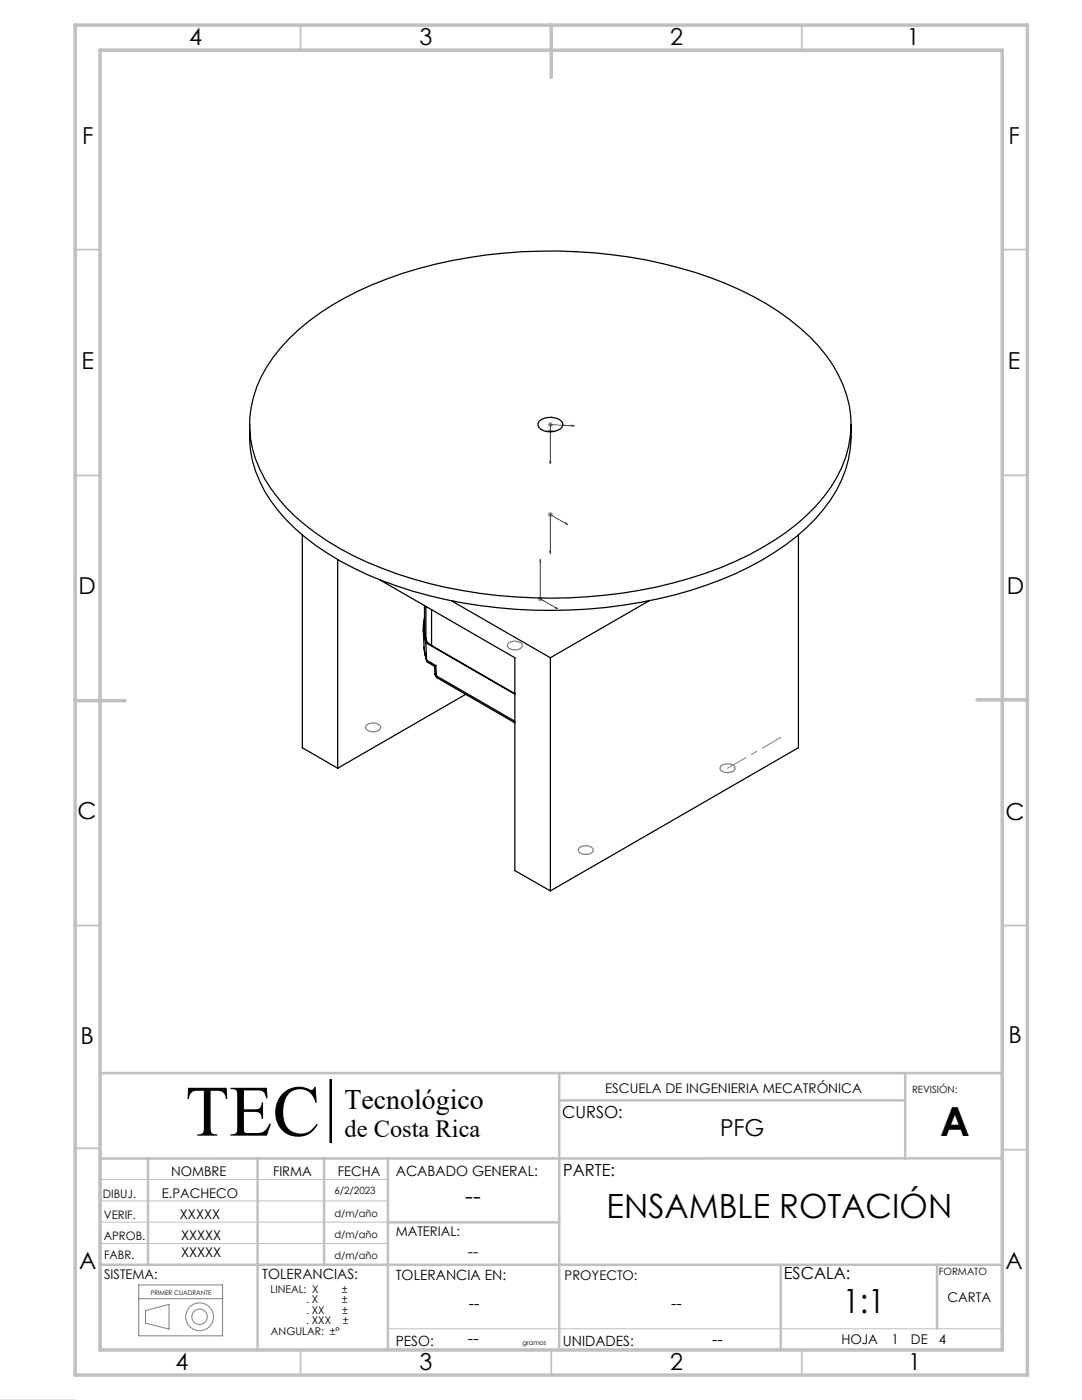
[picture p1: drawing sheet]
<svg xmlns="http://www.w3.org/2000/svg" width="216mm" height="279mm" viewBox="0 0 216 279" stroke-linecap="round" stroke-linejoin="round" font-family="sans-serif">
<g fill="none" stroke="#808080" stroke-width=".2">
<path d="M109.3 84.7h1M109.5 84.4l.7 .7M109.8 84.2v1M110.2 84.4l-.7 .7M107.3 119.5h1M107.5 119.2l.7 .7M107.8 119v1M108.2 119.2l-.7 .7M109.3 102.7h1M109.5 102.3l.7 .7M109.8 102.2v1M110.2 102.3l-.7 .7"/>
<path d="M65.8 215.4h.3v12.6h-.3zM27.7 259.2h16.7M27.7 256.4h16.7v10.2h-16.7zM29 261.5l4.7-1.2v5l-4.7-1.2z"/>
<circle cx="39.8" cy="262.8" r="1.53"/>
<circle cx="39.8" cy="262.8" r="2.78"/>
</g>
<path d="M65.8 215.4v12.6" fill="none" stroke="#000" stroke-width=".2"/>
<path d="M20 214.2h180v55.2h-180M20 239.7h57.4M20 235.4h57.4M20 243.9h57.4M20 248.2h57.4M0 279.4h15M77.4 265.2h122.6" fill="none" stroke="#c0c0c0" stroke-width=".2"/>
<g fill="none" stroke="#c0c0c0" stroke-width=".35">
<path d="M60 5v5M160 5v5M15 49.8h5M200 49.8h5M15 94.9h5M200 94.9h5M15 184.7h5M200 184.7h5M15 229.2h5M200 229.4h5M60 269.4v5M110 269.4v5"/>
<path d="M160 269.4v5"/>
</g>
<g fill="none" stroke="#c0c0c0" stroke-width=".5">
<path d="M111.5 219.6h69.1M111.6 214.2v55.2M180.6 214.2v17M200 214.2h-180v55.2M29.5 231.2v21.2M51.4 231.2v38.3M64.7 231.2v21.2M77.4 231.2v38.2M200 231.2h-180M20 252.4h180M77.4 243.9h34.2M155.8 252.4v17"/>
<path d="M187 252.4v12.8"/>
</g>
<path d="M15 5h190v269.4h-190zM20 10h180v259.4h-180zM110 5v10.5M15 139.8h10M195 139.7h10" fill="none" stroke="#c0c0c0" stroke-width=".7"/>
<path d="M66 215.4v12.6" fill="none" stroke="#000" stroke-width=".39"/>
<path d="M109.7 92.1l.2 .1-.1 .3zM114.1 84.8l.5 .2-.5 .1zM114.6 85l-4.8-.3v7.8M107.8 111.7v7.8l3.4 2M107.8 111.7l.1 .4-.2-.1zM109.7 110.1l.2 .1-.1 .3zM112.9 104.4l.3 .3-.3-.1zM113.2 104.7l-3.4-2v7.8M110.8 121.2l.4 .3-.4-.1z" fill="none" stroke="#00f" stroke-width=".2"/>
<path d="M101.5 128.3a1.94 1.94 0 0 1 2.7 .5 1.53 1.53 0 0 1-2.1 .8l-.6-.3a.61 .61 0 0 1 0-1zM73.1 144.7a1.96 1.96 0 0 1 2.8 .3 1.2 1.2 0 0 1-1.6 1l-.9-.2a.64 .64 0 0 1-.3-1.1zM143.9 152.9a2.06 2.06 0 0 1 2.7 .2v.1a1.35 1.35 0 0 1-1.7 1l-.7-.2a.64 .64 0 0 1-.5-.5 .64 .64 0 0 1 .2-.6zM115.6 169.2a1.93 1.93 0 0 1 2.8 .4 1.53 1.53 0 0 1-2.1 .8l-.3-.1a.67 .67 0 0 1-.4-1.1z" fill="none" stroke="#808080" stroke-width=".25"/>
<path d="M155.8 147.2l-10.6 6.1" fill="none" stroke="#808080" stroke-width=".2" stroke-dasharray="15.2 1.3 1.3 1.3" stroke-dashoffset="11"/>
<path d="M110.8 121.2l.4 .3-.4-.1zM107.8 111.7l.1 .4-.2-.1zM112.9 104.4v.2l.3 .1zM109.7 110.1l.1 .4 .1-.3zM114.1 84.8v.3l.5-.1zM109.7 92.1l.1 .4 .1-.3z" fill="#00f"/>
<g fill="none" stroke="#000" stroke-width=".25">
<path d="M57.7 67.6a53.6 53.6 0 0 1 19.6-12 98.7 98.7 0 0 1 64.6-.1 52.8 52.8 0 0 1 21.5 13.6 22.6 22.6 0 0 1 5.9 20.2 28.4 28.4 0 0 1-10.3 15.3 62.9 62.9 0 0 1-24.6 11.7 99.8 99.8 0 0 1-55.1-1.8 55.7 55.7 0 0 1-22.2-13.2 24.9 24.9 0 0 1-7.3-15.9 23.3 23.3 0 0 1 6.3-16zM49.8 84.7a24 24 0 0 0 7.3 19 54.3 54.3 0 0 0 22.2 13.3 98.9 98.9 0 0 0 61.5-.2 56.4 56.4 0 0 0 20.2-11.5 25.8 25.8 0 0 0 8.7-15.7l.1-2v-2.9M107.6 84.1a3.4 3.4 0 0 1 4.6 .2 1.2 1.2 0 0 1-.9 1.6 3.4 3.4 0 0 1-3.7-.6l-.2-.4v-.4zM109.1 86.1h1.5M60.3 106.8v42.4l7.1 4.1M67.4 111.7v41.6M75.8 115.7l26.9 15.6v42.4l7.1 4.1M90.1 119.9l19.7 11.4M129.5 119.9l-19.7 11.4M159.3 106.8v42.4l-49.5 28.6M84.5 125.7l.1 3.8 .5 2.3M84.6 129.1l.1 1.1 .5 1.8"/>
<path d="M84.7 120.9v5l.3 1.7M84.7 123.4l-.2 1.1v1.5l.5 2.3M85 127.6a2.38 2.38 0 0 0 1.1 1.2M85 128.3l17.7 10.2M85 128.3l.1 3.5M85 121v6.6M85.1 131.8l.2 .4 1.4 .8M85.1 131.8l1.9 1M86.1 128.8l16.6 9.6M86.1 121.7v7.1M86.7 133l.1 1.5M86.8 134.5l.1 .4 .4 .4"/>
<path d="M86.8 134.5l.3 .4M87 132.8l-.3 .2M87 132.8l.1 2.1M87.1 134.9l.2 .4M87.1 134.9l15.6 9M87.3 135.3l15.4 9M92.9 138.6l-25.5 14.7M109.8 131.3v46.5"/>
</g>
<text font-size="14.4" x="37" y="226.6">TEC</text>
<text font-size="8" x="187.6" y="226.7">A</text>
<g font-size="6.7">
<text x="121" y="243.2">ENSAMBLE ROTACIÓN</text>
<text x="168.1" y="262.1">1:1</text>
</g>
<text font-size="5.6" x="68.8" y="221.3">Tecnológico</text>
<text font-size="4.9" x="68.8" y="226.9">de Costa Rica</text>
<g font-size="4.7">
<text x="37.7" y="9">4</text>
<text x="83.7" y="9">3</text>
<text x="133.7" y="9">2</text>
<text x="180.9" y="9">1</text>
<text x="16.4" y="28.7">F</text>
<text x="201.3" y="28.7">F</text>
<text x="16.3" y="73.6">E</text>
<text x="201.1" y="73.6">E</text>
<text x="15.7" y="118.5">D</text>
<text x="200.9" y="118.5">D</text>
<text x="15.5" y="163.4">C</text>
<text x="200.6" y="163.7">C</text>
<text x="16" y="208.3">B</text>
<text x="201.2" y="208.1">B</text>
<text x="143.7" y="226.7">PFG</text>
<text x="92.8" y="240.3">--</text>
<text x="15.8" y="253.2">A</text>
<text x="200.7" y="253.3">A</text>
<text x="35" y="273.4">4</text>
<text x="83.7" y="273.4">3</text>
<text x="133.7" y="273.4">2</text>
<text x="181.2" y="273.4">1</text>
</g>
<g font-size="3.3">
<text x="112.2" y="223">CURSO:</text>
<text x="112.4" y="234.6">PARTE:</text>
<text x="156.4" y="255.3">ESCALA:</text>
<text x="93.5" y="261.3">--</text>
<text x="133.9" y="261.3">--</text>
<text x="93.4" y="268.2">--</text>
<text x="142.1" y="268.5">--</text>
</g>
<text font-size="3.2" x="93.4" y="250.9">--</text>
<g font-size="2.8">
<text x="79" y="234.7">ACABADO GENERAL:</text>
<text x="52.3" y="255.3">TOLERANCIAS:</text>
<text x="79" y="255.4">TOLERANCIA EN:</text>
<text x="79" y="268.5">PESO:</text>
<text x="112.3" y="268.5">UNIDADES:</text>
</g>
<g font-size="2.7">
<text x="120.7" y="218.1">ESCUELA DE INGENIERIA MECATRÓNICA</text>
<text x="32.3" y="239.1">E.PACHECO</text>
<text x="34.1" y="234.6">NOMBRE</text>
<text x="54.5" y="234.6">FIRMA</text>
<text x="67.4" y="234.6">FECHA</text>
<text x="35.9" y="243.2">XXXXX</text>
<text x="36.1" y="250.9">XXXXX</text>
<text x="36.1" y="247.4">XXXXX</text>
<text x="79" y="246.8">MATERIAL:</text>
<text x="20.8" y="255.2">SISTEMA:</text>
<text x="112.7" y="255.4">PROYECTO:</text>
<text x="189.1" y="259.9">CARTA</text>
<text x="167.9" y="268.2">HOJA</text>
<text x="177.9" y="268.3">1</text>
<text x="181.8" y="268.2">DE</text>
<text x="187.4" y="268.3">4</text>
</g>
<g font-size="2.3">
<text x="20.5" y="239.1">DIBUJ.</text>
<text x="20.7" y="243.4">VERIF.</text>
<text x="20.7" y="247.4">APROB.</text>
<text x="20.8" y="251.2">FABR.</text>
</g>
<g font-size="2.1">
<text x="54" y="258">LINEAL: X</text>
<text x="68.2" y="258">±</text>
<text x="61.1" y="262.2">. XX</text>
<text x="61.1" y="260.1">. X</text>
<text x="68.2" y="260.1">±</text>
<text x="68.3" y="262.2">±</text>
<text x="54.1" y="266.4">ANGULAR: ±°</text>
<text x="61.1" y="264.3">. XXX</text>
<text x="68.4" y="264.3">±</text>
</g>
<g font-size="2">
<text x="182" y="218.1">REVISIÓN:</text>
<text x="66.7" y="238.4">6/2/2023</text>
<text x="66.7" y="242.8">d/m/año</text>
<text x="66.7" y="247.1">d/m/año</text>
<text x="66.7" y="251.2">d/m/año</text>
<text x="187.3" y="254.4">FORMATO</text>
</g>
<g font-size="1.3">
<text x="30.1" y="258.4">PRIMER CUADRANTE</text>
<text x="104.2" y="268.5">gramos</text>
</g>
</svg>
